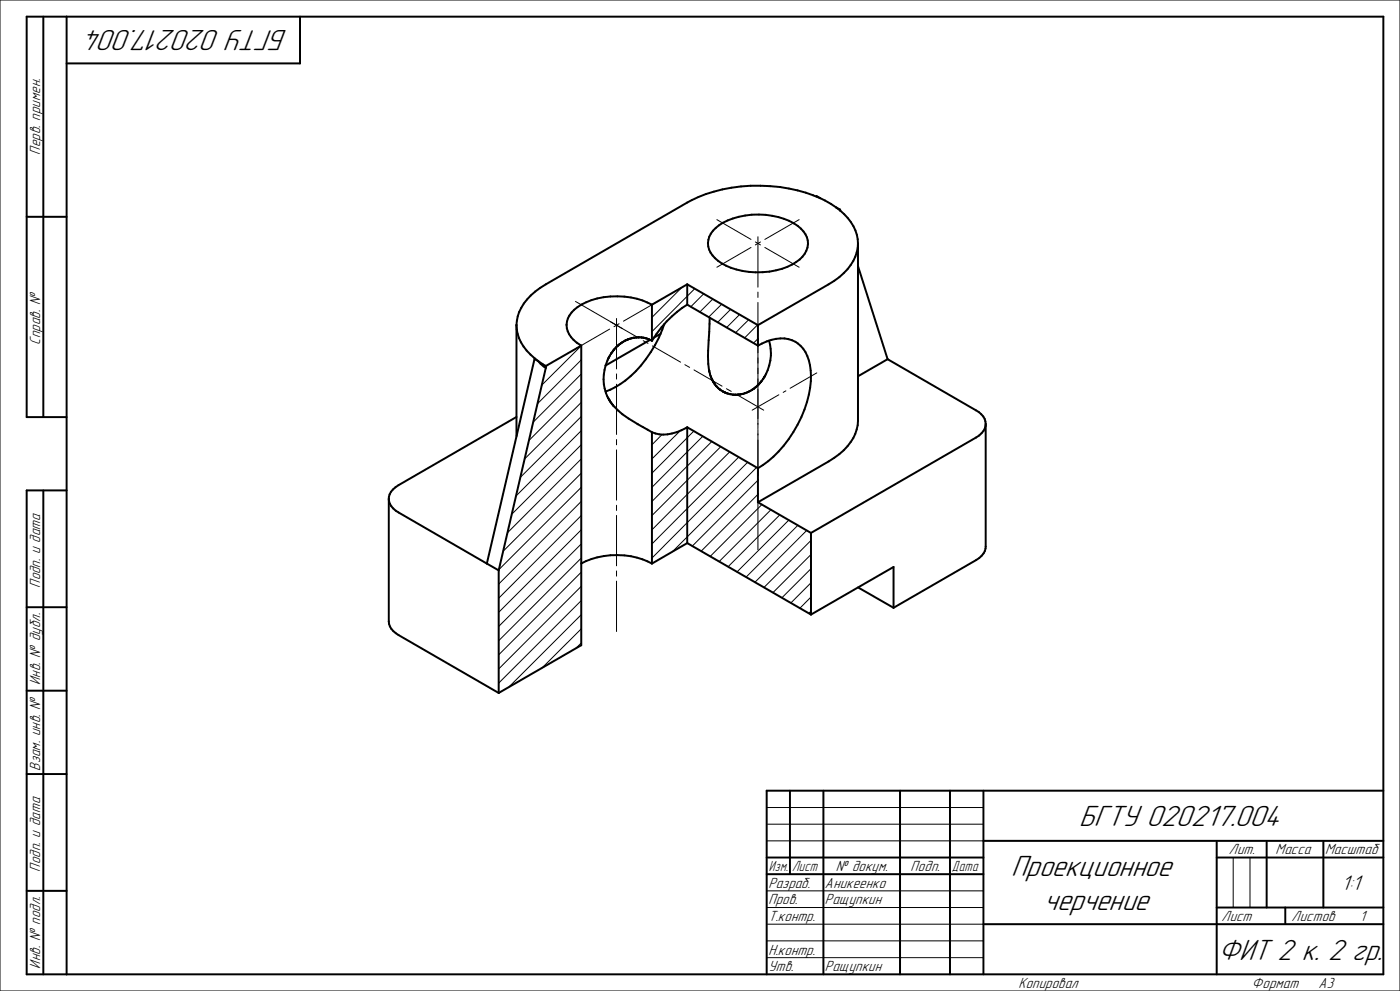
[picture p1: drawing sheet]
<svg xmlns="http://www.w3.org/2000/svg" width="420mm" height="297mm" viewBox="0 0 420 297" stroke-linecap="round" stroke-linejoin="round" font-family="sans-serif">
<g fill="none" stroke="#000" stroke-width=".3">
<path d="M0 0h420v297h-420zM215.1 65.8l10.2 6M225.3 74.2l-10.2 5.9M226.6 72.5l1.5 .9M227.4 71v15.1M228.1 72.5l-1.5 .9M229.4 74.2l10.3 5.9M239.7 65.8l-10.3 6M172.6 90.3l14.1 8.2M182.9 98.6l-10.3 6M183.2 96.5l8.5 4.8M185 95.5v15.1"/>
<path d="M185.7 97l-1.5 .9M197.3 90.3l-10.3 6M204.6 86.1l-9 9M208.4 86.5l-12.8 12.9M211.1 88.1l-3.9 3.8M213.8 89.6l-3.9 3.9M216.5 91.2l-3.9 3.8M219.2 92.7l-3.9 3.9M221.9 94.3l-3.9 3.9M224.6 95.8l-3.9 3.9M227.2 97.4l-3.8 3.9M227.4 87.5v1.7"/>
<path d="M227.4 90.6v37.9M164.4 109.3l-.7 .7M174.4 116.3l-15.7 15.7M174.4 112.1l-14.4 14.4M174.4 107.9l-13.2 13.1M174.4 103.6l-11.9 11.8M185 112.1v1.5M185 115.1v15.1M193 102.1l1.4 .8M195.7 103.7l8.5 4.8M205.4 109.3l1.5 .8M208.2 110.9l8.4 4.8"/>
<path d="M217.9 116.5l1.5 .8M220.7 118.1l8.4 4.8M227.4 101.5l-1.3 1.3M233.6 118.3l-8 4.6M235.8 117.1l-.9 .5M245 111.8l-8 4.6M174.4 137.5l-22.2 22.2M174.4 133.3l-20.9 20.8M174.4 129.1l-19.6 19.5M174.4 124.8l-18.3 18.3M174.4 120.6l-17 16.9M185 131.7v1.6"/>
<path d="M185 134.8v15.1M198.6 130.2l-3 3.1M204 129.2l-8.4 8.3M208.2 129.2l-12.6 12.6M210.8 130.8l-15.2 15.2M213.5 132.3l-17.9 18M216.2 133.9l-20.6 20.6M218.9 135.4l-23.3 23.4M221.6 137l-26 26M224.3 138.6l-28.7 28.7M227.4 128.7v16.4M174.4 158.8l-24.8 24.7"/>
<path d="M174.4 154.5l-24.8 24.8M174.4 150.3l-24.8 24.7M174.4 146l-24.8 24.7M174.4 141.8l-23.5 23.4M185 151.4v1.6M185 154.5v15.1M227 140.1l-25.3 25.3M227.4 146.6v1.6l-17 17M227.4 143.9l-19.7 19.8M227.4 149.7v15.1M228.6 151.2l-15.5 15.6M231.3 152.8l-15.6 15.5"/>
<path d="M233.9 154.3l-15.5 15.5M236.6 155.9l-15.5 15.5M239.4 157.4l-15.6 15.6M242 159l-15.5 15.5M174.4 175.7l-24.8 24.8M174.4 171.5l-24.8 24.8M174.4 167.3l-24.8 24.7M174.4 163l-24.8 24.7M185 171.1v1.6M185 174.2v15.1M243.3 178.9l-3.4 3.4M243.3 174.7l-6.1 6"/>
<path d="M243.3 170.4l-8.7 8.8M243.3 166.2l-11.4 11.4M243.3 162l-14.1 14.1M174.4 192.7l-1.6 1.6M174.4 188.5l-11.7 11.6M174.4 184.2l-21.7 21.7M174.4 180l-24.8 24.7M243.3 183.2l-.7 .6M230 247h65M230 252h65M230 242h65M370 257v15"/>
<path d="M375 257v15M230 267h65M230 272h65M230 277h65M230 282h65M230 287h65"/>
</g>
<g fill="none" stroke="#000" stroke-width=".59">
<path d="M13 5v120M20 5v287M90 5v14h-70M244.9 58.9v-.1l1.1 .6M246 59.4a47.3 47.3 0 0 0-39.8 1.3l-42.5 24.5a16.1 16.1 0 0 0-8.6 10.9l-.2 34.6M246 59.4l4.9 2.8M8 65h12M213.9 69.2a17.1 17.1 0 0 1 11.7-4.9 19.8 19.8 0 0 1 14.7 4.2 5.8 5.8 0 0 1-.4 9.3 22.4 22.4 0 0 1-22.1 1.8 8 8 0 0 1-5.4-6.8 5.7 5.7 0 0 1 1.5-3.6zM250.9 62.2a14 14 0 0 1 6.5 10.8v53.1a13.7 13.7 0 0 1-7.1 11.1l-22.9 13.3M250.9 62.2l1.1 .6M252 62.8l.1 .3M252 62.8v.3"/>
<path d="M257.4 73a13.3 13.3 0 0 1-5.6 10.1l-3.2 2.1-21.2 12.3M257.4 79.8l8.9 27.9M154.9 97.5a13 13 0 0 0 5.5 9.9l1 .8M195.6 91.3a23.3 23.3 0 0 0-22.3 .7 6.1 6.1 0 0 0-.3 10.7l1.4 .9M195.6 91.3v10.9M199.3 97.1a33.5 33.5 0 0 1-16.2 19.7l-1.4 .5M206.2 91.3l21.2 12.3M206.2 85.2l-10.6 6.1M206.2 91.3a32.4 32.4 0 0 0-10.6 10.9M206.2 85.2v6.1M206.2 85.2l21.2 12.3M212.9 95.2l-.3 6.7a29.5 29.5 0 0 0 .2 9.3l.9 2.8 1.1 1.7"/>
<path d="M227.4 97.5v6.1M161.4 108.2l2.3 1.5M161.4 108.2l-1-.6-14.4 61.3M161.4 108.2l2.3 2M163.7 109.7v.5M163.7 110.2l-14.1 60.7M174.4 103.6v89.8l-24.8 14.3M174.4 103.6l-10.7 6.1M182.5 107.5a12.9 12.9 0 0 0 .3 12.5M182.5 107.4v.1M182.7 107.1h.1M182.7 107v.1"/>
<path d="M182.8 120h.1M183.3 105.9l-.8 1.5M183.4 105.9h-.1M184.7 104.2l-1.3 1.7M184.7 104.2h.1M185.4 103.6l-.7 .6M185.4 103.5v.1M185.8 103.2h.1M186.4 102.8l-1 .7M186.4 102.8h.1M187.5 102.1l-1.1 .7M187.6 102.1h-.1"/>
<path d="M187.9 101.9l-.3 .2M187.9 101.9h.1M188.3 101.7h.1M188.4 101.7l-.5 .2M193.1 101.2l.1 .1M193.8 101.4l1.8 .8M193.8 101.4a7.8 7.8 0 0 0-4.3 0l-1.1 .3M193.8 101.4h.1M195 101.9l-13.3 7.7M198.2 100l-2 1.2M214.8 115.7h.1M214.9 115.7l1 1"/>
<path d="M215.9 116.7h.1M215.9 116.7l.9 .6M216.8 117.3h.1M216.8 117.3l2.1 .8M218.9 118.1h.1M221.7 118.2l-.1 .1M224.8 117.3h.1M225.6 116.8h.1M226.1 116.5h.1M226.7 116l-1.7 1.2-1.9 .8-2.2 .3-2-.2M226.7 116h.1M227.4 103.6a11.6 11.6 0 0 1 11.2-1.2 10.3 10.3 0 0 1 4.6 8.6 34.2 34.2 0 0 1-11.2 25.9l-4.6 3.4"/>
<path d="M228 114.9l-1.3 1.1M228 114.8v.1M228.3 114.4h.1M228.4 114.3l-.4 .5M230.7 102.1a14.3 14.3 0 0 1-2.3 12.2M266.3 107.7l26.5 15.3a4.8 4.8 0 0 1 2.9 4M266.3 107.7l-8.9 5.1M20 125h-12v-120h407v287h-407v-145h12M154.9 125l-35.4 20.4a4.8 4.8 0 0 0-2.9 4.1M182.9 120l.2 .4M183.1 120.4l.9 1.1M183.1 120.4h.1"/>
<path d="M184 121.6a41.2 41.2 0 0 0 11.6 7.9M184 121.5v.1M195.6 129.5v39.4M206.2 128.1v34.7M206.2 128.1l21.2 12.2M206.2 128.1a12.3 12.3 0 0 1-10.6 1.4M295.7 127v36.8a4.8 4.8 0 0 1-2.9 4.1l-24.7 14.3M295.7 127a4.8 4.8 0 0 1-2.9 4.1l-49.5 28.6M13 147v145M116.6 149.5v36.8a5 5 0 0 0 2.9 4l30.1 17.4M116.6 149.5a5 5 0 0 0 2.9 4.1l26.5 15.3M227.4 150.5l15.9 9.2"/>
<path d="M227.4 140.3v10.2M243.3 159.7v24.5M146 168.9l3.6 2M149.6 170.9v36.8M174.4 168.9a23.2 23.2 0 0 1 21.2 0M206.2 162.8l37.1 21.4M206.2 162.8l-10.6 6.1M257.4 176.1l10.7 6.1M8 182h12M268.1 182.2v-12.3l-24.8 14.3M8 207h12M8 232h12"/>
<path d="M237 237v25M247 237v55M270 237v55M285 237v55M295 237v55M415 237h-185v55M230 257h65M295 252h120M365 252v40M365 257h50M380 252v20M397 252v20"/>
<path d="M8 267h12M230 262h65M295 277h120M365 272h50M385.6 272v5"/>
</g>
<g font-size="9.4">
<text x="86.3" y="8.8" transform="rotate(-180 86.3 8.8)">БГТУ 020217.004</text>
<text x="323.7" y="247.6">БГТУ 020217.004</text>
<text x="303.4" y="262.6">Проекционное</text>
<text x="313.2" y="272.7">черчение</text>
</g>
<text font-size="9.3" x="365.6" y="287.7">ФИТ 2 к. 2 гр.</text>
<text font-size="6.7" x="402.5" y="266.7">1:1</text>
<g font-size="4.7">
<text x="12.1" y="46.4" transform="rotate(-90 12.1 46.4)">Перв. примен.</text>
<text x="12.1" y="103.3" transform="rotate(-90 12.1 103.3)">Справ. №</text>
<text x="12.1" y="176.2" transform="rotate(-90 12.1 176.2)">Подп. и дата</text>
<text x="12.1" y="205.3" transform="rotate(-90 12.1 205.3)">Инв. № дубл.</text>
<text x="12.1" y="231" transform="rotate(-90 12.1 231)">Взам. инв. №</text>
<text x="368.6" y="256.1">Лит.</text>
<text x="382.7" y="256.1">Масса</text>
<text x="397.5" y="256.1">Масштаб</text>
<text x="12.1" y="261.2" transform="rotate(-90 12.1 261.2)">Подп. и дата</text>
<text x="250.7" y="261.1">№ докум.</text>
<text x="273.2" y="261.1">Подп.</text>
<text x="230.5" y="266.1">Разраб.</text>
<text x="247.5" y="266.1">Аникеенко</text>
<text x="230.5" y="271.1">Пров.</text>
<text x="247.5" y="271.1">Ращупкин</text>
<text x="230.5" y="276.1">Т.контр.</text>
<text x="366.4" y="276.1">Лист</text>
<text x="387.4" y="276.1">Листов</text>
<text x="407.9" y="276.1">1</text>
<text x="230.5" y="286.1">Н.контр.</text>
<text x="12.1" y="290.3" transform="rotate(-90 12.1 290.3)">Инв. № подл.</text>
<text x="230.5" y="291.1">Утв.</text>
<text x="247.5" y="291.1">Ращупкин</text>
<text x="305.5" y="296.1">Копировал</text>
<text x="375.5" y="296.1">Формат</text>
<text x="395.5" y="296.1">A3</text>
</g>
<g font-size="4.6">
<text x="230.6" y="261.1">Изм.</text>
<text x="237.6" y="261.1">Лист</text>
<text x="285.6" y="261.1">Дата</text>
</g>
</svg>
